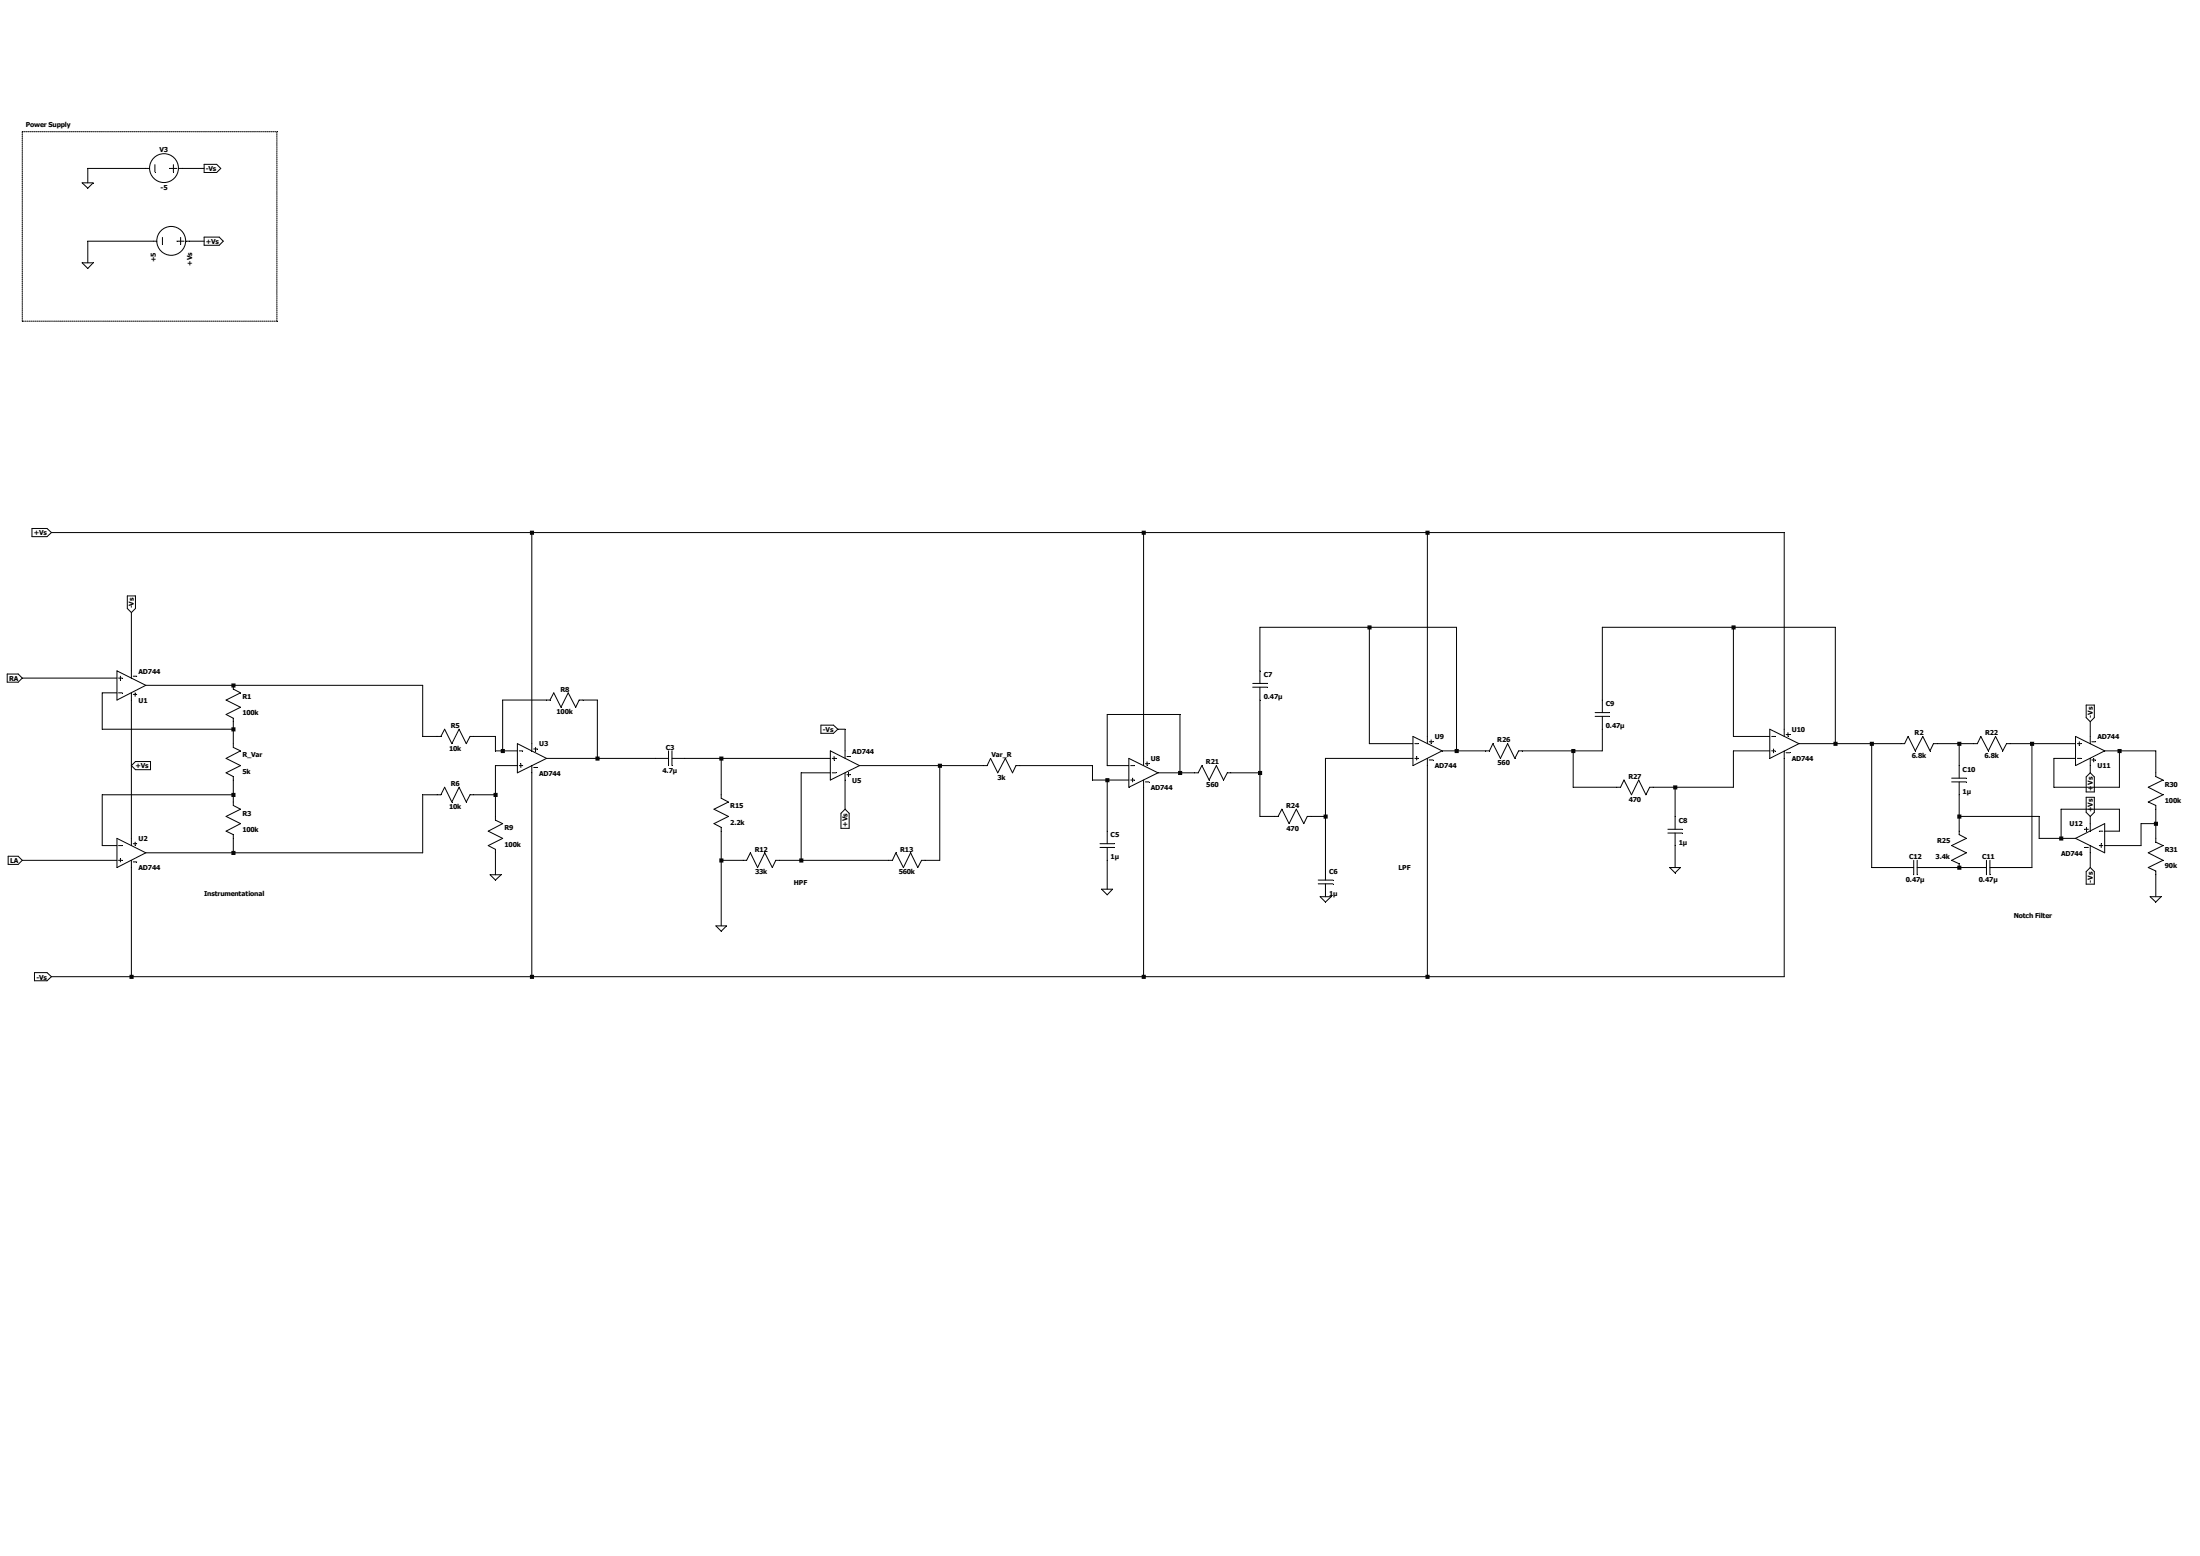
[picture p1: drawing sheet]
<svg xmlns="http://www.w3.org/2000/svg" width="297mm" height="210mm" viewBox="0 0 297 210" stroke-linecap="round" stroke-linejoin="round" font-family="sans-serif">
<g fill="none" stroke="#000" stroke-width=".14">
<path d="M3 17.8h34.4v25.5h-34.4zM11.1 24.7h1.5l-.7 .7zM11.1 35.5h1.5l-.7 .7zM20.2 22.7h-8.3v2M20.9 22.2v1M21.2 32.6h-9.3v2.9M21.9 32v1M22.9 22.7h1M23.4 22.2v1M23.9 32.6h.9M24.1 22.7h3.5M24.4 32v1"/>
<path d="M25.1 32.6h2.5M27.6 32h2l.5 .6-.5 .5h-2zM27.6 22.2h1.7l.5 .5-.5 .6h-1.7zM4.3 71.3h2l.6 .6-.6 .5h-2zM6.9 71.9h234v27.5M71.8 71.9v29.4M154.4 71.9v31.4M192.7 71.9v28.5M1 91h1.5l.5 .5-.5 .6h-1.5zM3 91.5h12.8M15.8 90.6l3.9 1.9-3.9 2zM15.8 93.5h-2v4.9h17.7"/>
<path d="M16 93.5h.5M16 91.5h.5M16.3 91.3v.5M17.2 80.4h1.1v1.7l-.6 .6-.5-.6zM17.7 82.7v8.8M17.7 93.5v20.6M18 93.7h.5M18 91.3h.5M18.2 93.5v.5M19.7 92.5h37.4v6.9h2.4l.5-1 1 2 1-2 .9 2 .6-1h3.4v1.9h2.9M31.5 92.5v.5l1 .5-2 1 2 1-2 .9 1 .5v4l1 .4-2 1.1 2 .9-2 1 1 .5v3.9l1 .5-2 1 2 1-2 1 1 .4v2.5M110.8 97.9h1.7l.6 .5-.6 .6h-1.7z"/>
<path d="M113.1 98.4h1v4M169.1 92.2h2M169.1 92.8h2M170.1 92.8v17.4h2.5l.5-1 .9 2 1-2 1 2 .5-1h2.4M170.1 92.2v-7.5h26.5v16.6M184.9 84.7v15.7h5.9M190.8 99.4l3.9 1.9-3.9 2zM193.2 99.9v.5M215.3 96.2h2M215.3 96.7h2M216.3 96.7v4.6h-11.3l-.5 1.1-1-2-.9 2-1.1-2-.4 .9h-6.4M216.3 96.2v-11.5h31.5v15.7"/>
<path d="M234 84.7v14.7h4.9M238.9 98.4l4 2-4 2zM239.2 99.4h.4M241.1 99.1h.5M241.4 98.9v.5M280.2 99.4l3.9 1.9-3.9 2zM281.6 95.2h1.1v1.7l-.5 .5-.6-.5zM282.2 97.4v3M1.1 115.6h1.4l.5 .5-.5 .6h-1.4zM3 116.1h12.8M15.8 113.2l3.9 1.9-3.9 2zM16 114.1h.5"/>
<path d="M16 116.1h.5M16.3 115.9v.4M17.7 116.1v15.7M17.7 103.3l.6-.5h2v1.1h-2zM18 113.9h.5M18 116.3h.5M18.2 113.7v.4M31.5 107.3h-17.7v6.8h2M66.2 118.1h1.4l-.7 .7zM66.9 107.3h-3.4l-.6 .9-.9-1.9-1 1.9-1-1.9-.5 1h-2.4v7.8h-37.4M67.9 101.3v-6.8h6.4l.5-1 .9 2 1-2 1 2 .5-1h2.4v7.9M69.8 100.4l4 2-4 1.9z"/>
<path d="M69.8 103.3h-2.9v7.4l1 .5-2 1 2 1-2 .9 1 .5v3.5M70.1 101.3h.5M70.1 103.3h.5M70.3 103.1v.5M71.8 103.3v28.5M72.1 101.1h.5M72.1 103.6h.5M72.3 100.9v.4M73.8 102.4h16.5M90.3 101.3v2M90.7 102.4h21.4M90.7 101.3v2"/>
<path d="M97.4 102.4v5.3l.9 .5-1.9 1 1.9 1-1.9 1 1 .5v13.3M112.1 101.3l3.9 2-3.9 2zM112.1 104.3h-3.9v11.8M112.4 104.3h.5M112.4 102.4h.5M112.6 102.1v.5M114.1 104.3v4.9M114.1 109.2l.5 .6v2h-1.1v-2zM114.3 104.6h.5M114.3 102.1h.5M114.6 104.3v.5M116 103.3h17.3l.4-.9 1 1.9 1-1.9 1 1.9 .5-1h10.3v2h4.9"/>
<path d="M126.9 103.3v12.8h-2.5l-.5 1-1-2-.9 2-1.1-2-.4 1h-15.8l-.4 1-1-2-1 2-1-2-.5 1h-3.4M148.5 113.9h2M148.5 114.4h2M149.5 105.3v8.6M149.5 114.4v5.6M152.4 103.3h-2.9v-6.9h9.8v7.9M152.4 102.4l3.9 1.9-3.9 2zM152.7 103.3h.5M152.7 105.3h.5M152.9 105v.5M154.4 105.3v26.5M154.6 103.1h.5"/>
<path d="M154.6 105.5h.5M154.9 102.8v.5M156.3 104.3h5.5l.5-1 .9 2 1-2 1 2 .5-1h4.4M178 118.8h2M178 119.3h2M178.9 119.3v1.7M190.8 102.4h-11.9v16.4M191 102.4h.5M191 100.4h.5M191.3 102.1v.5M192.7 102.4v29.4M193 100.1h.5"/>
<path d="M193 102.6h.5M212.4 101.3v5h6.4l.4-1 1.1 2 .9-2 1 2 .5-1h11.3v-5h4.9M225.2 111.9h1.9M225.2 112.4h1.9M225.4 117.1h1.5l-.8 .7zM226.1 106.3v5.6M226.1 112.4v4.7M239.2 101.3h.4M239.4 101.1v.5M240.9 101.3v30.5h-234M241.1 101.6h.5M242.9 100.4h14.2l.5-1 1 1.9 1-1.9 1 1.9 .4-.9h6l.4-1 1 1.9 1-1.9 1 1.9 .5-.9h9.3"/>
<path d="M252.7 100.4v16.7h5.7M258.4 116.1v2M258.8 117.1h9.4M258.8 116.1v2M263.5 105.5h2M263.5 105h2M264.5 110.2h10.8v3h4.9M264.5 100.4v4.6M264.5 105.5v7.1l1 .6-2 .9 2 1-2 1 1 .5v.5M268.2 116.1v2M268.6 116.1v2M274.3 100.4v16.7h-5.7"/>
<path d="M280.2 113.2l3.9-2v3.9zM280.5 102.4h.5M280.5 100.4h.5M280.7 100.1v.5M281.4 114.4h.5M281.4 111.9h.5M281.6 104.9l.6-.6 .5 .6v2h-1.1zM281.6 107.6h1.1v2l-.5 .6-.6-.6zM281.6 117.6l.6-.5 .5 .5v1.7h-1.1zM281.7 111.7v.5M282.2 102.4v1.9M282.2 110.2v2"/>
<path d="M282.2 114.1v3M282.4 100.1h.5M282.4 102.6h.5M282.7 102.4v.4M283.4 114.1h.5M283.4 112.2h.5M283.7 113.9v.5M284.1 101.3h6.9v3.5l1 .5-2 1 2 1-2 .9 1 .5v5l1 .4-2 1 2 1-2 1 1 .5v3.4M284.1 112.2h2v-3h-7.8v4M286.1 101.3v5h-8.8v-3.9h2.9M291 111.2h-1.9v2.9h-5M4.7 131.3h1.6l.6 .5-.6 .6h-1.6z"/>
<path d="M96.6 125h1.5l-.7 .7zM148.7 120h1.5l-.7 .8zM178.2 121h1.5l-.8 .8zM290.3 121h1.5l-.8 .8z"/>
<circle cx="22.1" cy="22.7" r="1.95"/>
<circle cx="23.1" cy="32.5" r="1.95"/>
</g>
<g fill="#000">
<path d="M192.4 131.6h.6v.5h-.6zM196.4 101.1h.5v.5h-.5zM212.1 101.1h.6v.5h-.6zM225.9 106h.5v.6h-.5zM233.8 84.4h.5v.6h-.5zM247.5 100.1h.6v.6h-.6zM252.4 100.1h.6v.6h-.6zM264.2 100.1h.6v.6h-.6zM264.2 109.9h.6v.6h-.6zM264.2 116.8h.6v.6h-.6zM274.1 100.1h.5v.6h-.5zM278 112.9h.6v.6h-.6zM285.9 101.1h.5v.5h-.5zM290.8 110.9h.5v.6h-.5z" fill-rule="evenodd"/>
<path d="M17.5 131.6h.5v.5h-.5zM31.2 92.2h.6v.6h-.6zM31.2 98.2h.6v.5h-.6zM31.2 107h.6v.6h-.6zM31.2 114.9h.6v.5h-.6zM66.6 107h.6v.6h-.6zM67.6 101.1h.6v.5h-.6zM71.5 71.6h.6v.6h-.6zM71.5 131.6h.6v.5h-.6zM80.4 102.1h.5v.6h-.5zM97.1 102.1h.6v.6h-.6zM97.1 115.9h.6v.5h-.6zM107.9 115.9h.6v.5h-.6zM126.6 103.1h.6v.5h-.6zM149.2 105h.6v.6h-.6zM154.1 71.6h.6v.6h-.6zM154.1 131.6h.6v.5h-.6zM159 104.1h.6v.5h-.6zM169.8 104.1h.6v.5h-.6zM178.7 109.9h.5v.6h-.5zM184.6 84.4h.6v.6h-.6zM192.4 71.6h.6v.6h-.6z" fill-rule="evenodd"/>
</g>
<g font-size=".9">
<text x="3.5" y="17.2">Power Supply</text>
<text x="21.5" y="20.6">V3</text>
<text x="27.8" y="23.1">-Vs</text>
<text x="21.7" y="25.6">-5</text>
<text x="21" y="35.4" transform="rotate(-90 21 35.4)">+5</text>
<text x="26" y="35.9" transform="rotate(-90 26 35.9)">+Vs</text>
<text x="27.8" y="32.9">+Vs</text>
<text x="4.6" y="72.3">+Vs</text>
<text x="18.1" y="82.1" transform="rotate(-90 18.1 82.1)">-Vs</text>
<text x="1.2" y="91.9">RA</text>
<text x="18.7" y="94.9">U1</text>
<text x="18.7" y="90.9">AD744</text>
<text x="32.7" y="94.4">R1</text>
<text x="75.6" y="93.3">R8</text>
<text x="170.6" y="91.4">C7</text>
<text x="170.6" y="94.4">0.47µ</text>
<text x="216.8" y="95.3">C9</text>
<text x="32.7" y="96.6">100k</text>
<text x="60.6" y="101.3">10k</text>
<text x="60.9" y="98.3">R5</text>
<text x="72.8" y="100.8">U3</text>
<text x="75.1" y="96.4">100k</text>
<text x="89.9" y="101.2">C3</text>
<text x="111.1" y="98.8">-Vs</text>
<text x="115.1" y="101.7">AD744</text>
<text x="193.7" y="99.8">U9</text>
<text x="202.1" y="100.2">R26</text>
<text x="216.8" y="98.3">0.47µ</text>
<text x="241.9" y="98.8">U10</text>
<text x="258.5" y="99.2">R2</text>
<text x="268" y="99.2">R22</text>
<text x="282.5" y="96.9" transform="rotate(-90 282.5 96.9)">-Vs</text>
<text x="283.2" y="99.8">AD744</text>
<text x="18.3" y="103.7">+Vs</text>
<text x="32.7" y="102.2">R_Var</text>
<text x="32.7" y="104.4">5k</text>
<text x="60.9" y="106.1">R6</text>
<text x="72.8" y="104.7">AD744</text>
<text x="89.5" y="104.3">4.7µ</text>
<text x="115.1" y="105.7">U5</text>
<text x="133.9" y="102.2">Var_R</text>
<text x="134.7" y="105.2">3k</text>
<text x="155.4" y="102.7">U8</text>
<text x="155.4" y="106.6">AD744</text>
<text x="162.8" y="103.2">R21</text>
<text x="162.9" y="106.2">560</text>
<text x="193.7" y="103.7">AD744</text>
<text x="202.2" y="103.3">560</text>
<text x="219.8" y="105.1">R27</text>
<text x="241.9" y="102.7">AD744</text>
<text x="258.1" y="102.3">6.8k</text>
<text x="265" y="104.2">C10</text>
<text x="265" y="107.1">1µ</text>
<text x="267.9" y="102.3">6.8k</text>
<text x="282.5" y="106.7" transform="rotate(-90 282.5 106.7)">+Vs</text>
<text x="283.2" y="103.7">U11</text>
<text x="292.3" y="106.2">R30</text>
<text x="18.7" y="113.5">U2</text>
<text x="32.7" y="110.1">R3</text>
<text x="32.7" y="112.3">100k</text>
<text x="60.6" y="109.2">10k</text>
<text x="68.1" y="112.1">R9</text>
<text x="98.6" y="109.1">R15</text>
<text x="98.6" y="111.3">2.2k</text>
<text x="114.4" y="111.6" transform="rotate(-90 114.4 111.6)">+Vs</text>
<text x="149.9" y="113">C5</text>
<text x="173.7" y="109.1">R24</text>
<text x="173.7" y="112.1">470</text>
<text x="219.9" y="108.2">470</text>
<text x="226.7" y="111.1">C8</text>
<text x="261.5" y="113.8">R25</text>
<text x="279.4" y="111.5">U12</text>
<text x="282.5" y="109.6" transform="rotate(-90 282.5 109.6)">+Vs</text>
<text x="292.3" y="108.4">100k</text>
<text x="1.4" y="116.5">LA</text>
<text x="18.7" y="117.5">AD744</text>
<text x="68.1" y="114.3">100k</text>
<text x="101.9" y="114.9">R12</text>
<text x="101.9" y="118">33k</text>
<text x="107.2" y="119.4">HPF</text>
<text x="121.3" y="118">560k</text>
<text x="121.5" y="114.9">R13</text>
<text x="149.9" y="116">1µ</text>
<text x="179.5" y="117.9">C6</text>
<text x="188.8" y="117.5">LPF</text>
<text x="226.7" y="114">1µ</text>
<text x="257.3" y="119">0.47µ</text>
<text x="257.7" y="116">C12</text>
<text x="261.3" y="116">3.4k</text>
<text x="267.2" y="119">0.47µ</text>
<text x="267.6" y="116">C11</text>
<text x="278.3" y="115.5">AD744</text>
<text x="282.5" y="119.1" transform="rotate(-90 282.5 119.1)">-Vs</text>
<text x="292.3" y="115">R31</text>
<text x="292.3" y="117.2">90k</text>
<text x="27.6" y="120.9">Instrumentational</text>
<text x="179.5" y="120.9">1µ</text>
<text x="271.9" y="123.9">Notch Filter</text>
<text x="4.9" y="132.2">-Vs</text>
</g>
</svg>
